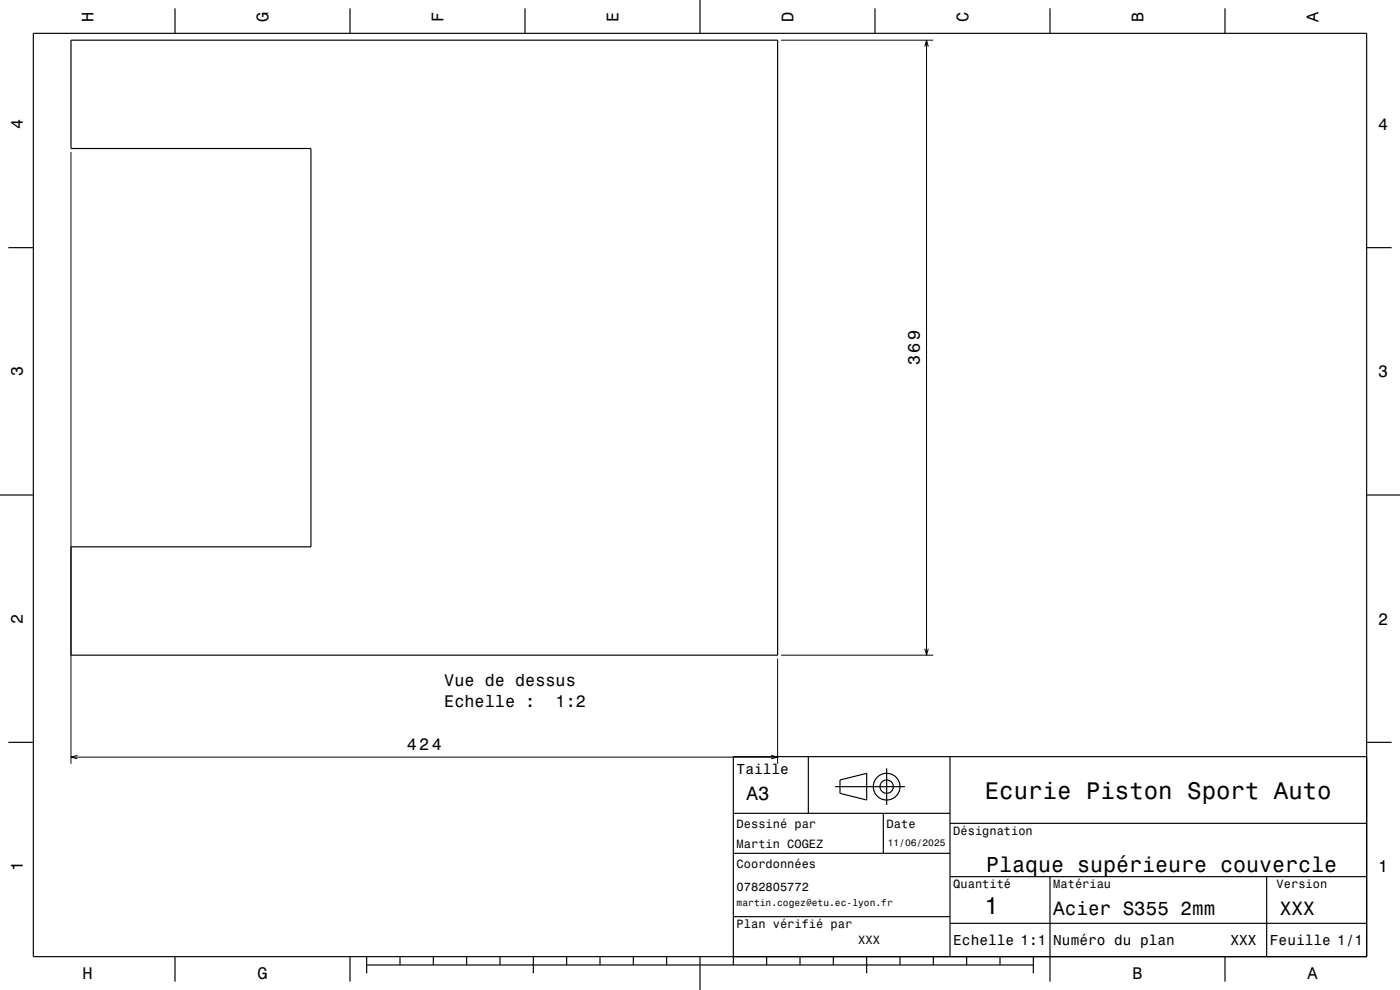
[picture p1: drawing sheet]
<svg xmlns="http://www.w3.org/2000/svg" width="420mm" height="297mm" viewBox="0 0 420 297" stroke-linecap="round" stroke-linejoin="round" font-family="sans-serif">
<path d="M234.3 12.1h45.7M277.4 14l.6-1.9 .5 1.9M278 12.1v184.5M21.3 45.6v183.5M233.3 197.6v31.5M234.3 196.6h45.7M277.4 194.6l.6 2 .5-2M21.3 227.1h212M23.2 226.6l-1.9 .5 1.9 .6M231.4 226.6l1.9 .5-1.9 .6" fill="none" stroke="#000" stroke-width=".3"/>
<g fill="none" stroke="#000" stroke-width=".35">
<path d="M10 10h400v277h-400zM21.3 12.1h212v184.5h-212v-32.5h72v-119.5h-72zM52.5 2.5v7.5M105 2.5v7.5M157.5 2.5v7.5M210 0v10M262.5 2.5v7.5M315 2.5v7.5M367.5 2.5v7.5M2.5 74.3h7.5M410 74.3h7.5M0 148.5h10"/>
<path d="M410 148.5h10M2.5 222.7h7.5M242.5 227v17M250.5 236h21M252 234l8-2v8l-8-2zM266 230.5v11M285 227v60M410 222.7h7.5M410 227h-190v62.5M220 244h65M220 256h65M265 244v12"/>
<path d="M285 247h125M220 275h65M285 277h125M285 263h125M315 263v31.5M380 263v24M52.5 287v7.5M105 287v7.5M110 289.5h200M110 287v5M120 287v2.5M130 287v2.5"/>
<path d="M140 287v2.5M150 287v2.5M160 287v5M170 287v2.5M180 287v2.5M190 287v2.5M200 287v2.5M210 287v10M230 287v2.5M240 287v2.5M250 287v2.5M260 287v5"/>
<path d="M270 287v2.5M280 287v2.5M290 287v2.5M300 287v2.5M310 287v5M367.5 287v7.5"/>
<circle cx="266" cy="236" r="4"/>
<circle cx="266" cy="236" r="2"/>
</g>
<g font-size="7.2">
<text x="295.5" y="239.6">Ecurie Piston Sport Auto</text>
<text x="295.3" y="274.3">1</text>
</g>
<text font-size="6.5" x="295.8" y="261.5">Plaque supérieure couvercle</text>
<g font-size="5.8">
<text x="224" y="240.1">A3</text>
<text x="316" y="274.6">Acier S355 2mm</text>
<text x="384" y="274.6">XXX</text>
</g>
<g font-size="5">
<text x="28.1" y="6.5" transform="rotate(-90 28.1 6.5)">H</text>
<text x="80.6" y="6.5" transform="rotate(-90 80.6 6.5)">G</text>
<text x="133.1" y="6.5" transform="rotate(-90 133.1 6.5)">F</text>
<text x="185.6" y="6.5" transform="rotate(-90 185.6 6.5)">E</text>
<text x="238.1" y="6.5" transform="rotate(-90 238.1 6.5)">D</text>
<text x="290.6" y="6.5" transform="rotate(-90 290.6 6.5)">C</text>
<text x="343.1" y="6.5" transform="rotate(-90 343.1 6.5)">B</text>
<text x="395.6" y="6.5" transform="rotate(-90 395.6 6.5)">A</text>
<text x="6.8" y="38.7" transform="rotate(-90 6.8 38.7)">4</text>
<text x="413.5" y="39">4</text>
<text x="6.8" y="112.9" transform="rotate(-90 6.8 112.9)">3</text>
<text x="276" y="109.6" transform="rotate(-90 276 109.6)">369</text>
<text x="413.5" y="113.2">3</text>
<text x="6.8" y="187.1" transform="rotate(-90 6.8 187.1)">2</text>
<text x="413.5" y="187.4">2</text>
<text x="133.3" y="205.9">Vue de dessus</text>
<text x="133.3" y="212">Echelle :</text>
<text x="166.7" y="212">1:2</text>
<text x="122" y="225.1">424</text>
<text x="6.8" y="261.3" transform="rotate(-90 6.8 261.3)">1</text>
<text x="413.5" y="261.6">1</text>
<text x="24.7" y="293.8">H</text>
<text x="77.2" y="293.8">G</text>
<text x="339.7" y="293.8">B</text>
<text x="392.2" y="293.8">A</text>
</g>
<g font-size="4.3">
<text x="221" y="232.2">Taille</text>
<text x="286" y="283.6">Echelle 1:1</text>
<text x="316" y="283.6">Numéro du plan</text>
<text x="369.2" y="283.6">XXX</text>
<text x="381" y="283.6">Feuille 1/1</text>
</g>
<g font-size="3.6">
<text x="221" y="248.3">Dessiné par</text>
<text x="266" y="248.3">Date</text>
<text x="286" y="250.5">Désignation</text>
<text x="221" y="254.5">Martin COGEZ</text>
<text x="221" y="260.5">Coordonnées</text>
<text x="221" y="267.2">0782805772</text>
<text x="286" y="266.5">Quantité</text>
<text x="316" y="266.5">Matériau</text>
<text x="383" y="266.5">Version</text>
<text x="221" y="278.5">Plan vérifié par</text>
<text x="257.5" y="283.3">XXX</text>
</g>
<g font-size="2.9">
<text x="266.3" y="253.8">11/06/2025</text>
<text x="221" y="271.8">martin.cogez@etu.ec-lyon.fr</text>
</g>
</svg>
